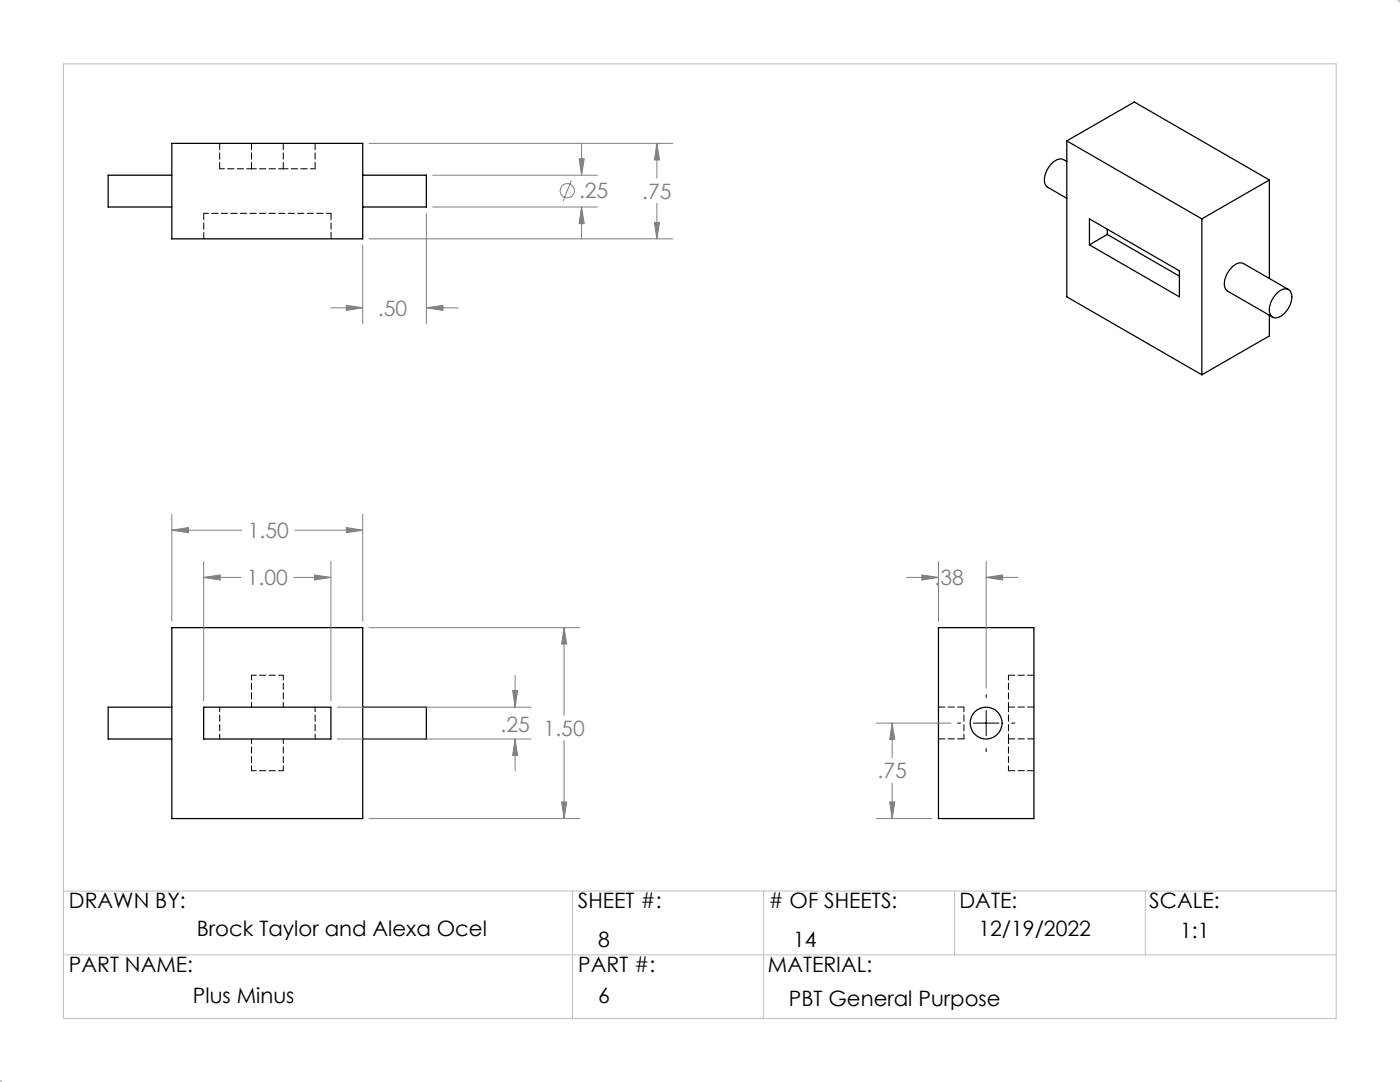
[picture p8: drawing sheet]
<svg xmlns="http://www.w3.org/2000/svg" width="279mm" height="216mm" viewBox="0 0 279 216" stroke-linecap="round" stroke-linejoin="round" font-family="sans-serif">
<g fill="none" stroke="#000" stroke-width=".25">
<path d="M34.3 35h-12.7v6.3h12.7M34.3 28.6h38.1v19.1h-38.1zM72.4 35h12.7v6.3h-12.7M212.9 32.2a2.12 2.12 0 0 0-3.1 .5 4.3 4.3 0 0 0-1.2 4.1l.5 .6 3.8 2.2M212.9 28.1l27 15.6M212.9 28.1l13.5-7.7 26.9 15.5M212.9 28.1v31.1l27 15.6M253.3 35.9l-13.4 7.8M253.3 35.9v19.7M217.4 43.7l18 10.3v5.2l-18-10.3zM221 46.8l14.4 8.3M221 45.8v1"/>
<path d="M221 46.8l-3.6 2.1M239.9 43.7v31.1M255 58.3a1.59 1.59 0 0 1 2.6 0 4.3 4.3 0 0 1-2.9 5.1 1.46 1.46 0 0 1-1.4-1.9 5.3 5.3 0 0 1 1.7-3.2zM257.2 57.8l-9-5.2a2.32 2.32 0 0 0-2.7 1.2 3.7 3.7 0 0 0-.8 3.9l.3 .4 9 5.2M253.3 62.9v4.1l-13.4 7.8M34.3 125.2h38.1v38.1h-38.1zM187.3 125.2h19v38.1h-19zM34.3 141.1h-12.7v6.4h12.7M40.6 141.1h25.4v6.4h-25.4zM72.4 141.1h12.7v6.4h-12.7"/>
<circle cx="196.8" cy="144.3" r="3.2"/>
</g>
<g fill="none" stroke="#000" stroke-width=".2" stroke-dasharray="1.3 .6" stroke-dashoffset=".3">
<path d="M43.8 33.7h6.4M50.2 33.7h6.3M56.5 33.7h6.4M66.1 42.6h-25.4M50.2 134.7h6.3M56.5 134.7v6.4M201.3 134.7v6.4M43.8 147.4v-6.3M50.2 153.8v-6.4M50.2 141.1v-6.4M56.5 153.8h-6.3M56.5 147.4v6.4"/>
<path d="M62.9 141.1v6.3M192.4 147.4v-6.3M201.3 141.1v6.3M201.3 147.4v6.4"/>
</g>
<path d="M43.8 33.7v-5.1M50.2 33.7v-5.1M56.5 33.7v-5.1M62.9 33.7v-5.1M40.7 42.6v5M66.1 42.6v5M201.3 134.7h5M192.4 141.1h-5.1M192.4 147.4h-5.1M201.3 141.1h5M201.3 147.4h5M201.3 153.8h5" fill="none" stroke="#000" stroke-width=".2" stroke-dasharray="1.3 .6"/>
<g fill="none" stroke="#808080" stroke-width=".2">
<path d="M73.7 28.6h60.6M86.4 35h32.8M114 36.1l-1.6 4M115.6 31.7h1l-.5 3.3zM116.1 28.6v6.4M131.1 28.6l.5 3.3h-1zM131.1 28.6v6.9M72.4 48.9v15.7M73.7 47.7h60.6M85.1 42.6v22M86.4 41.3h32.8M116.1 41.3l.5 3.3h-1z"/>
<path d="M116.1 41.3v6.4M130.6 44.4h1l-.5 3.3zM131.1 40.6v7.1M66 61.4h6.4M69.1 60.9l3.3 .5-3.3 .5zM85.1 61.4l3.3-.5v1zM85.1 61.4h6.3M34.3 105.8l3.3-.5v1zM34.3 102.6v21.4M34.3 105.8h14M40.6 115.2l3.4-.5v1zM40.6 112v27.8"/>
<path d="M40.6 115.2h7.5M58.6 115.2h7.4M58.8 105.8h13.6M62.8 114.7l3.2 .5-3.2 .5zM66 112v27.8M69.1 105.3l3.3 .5-3.3 .5zM72.4 102.6v21.4M180.9 115.2h6.4M184 114.7l3.3 .5-3.3 .5zM187.3 112v12M196.8 115.2l3.3-.5v1zM196.8 115.2h6.4"/>
<path d="M196.8 112v25.3M73.7 125.2h42M102.3 137.8h1l-.5 3.3zM102.8 134.8v6.3M112.6 125.2l.5 3.3h-1zM112.6 125.2v17.5M67.3 147.5h38.7M67.3 141.1h38.7M102.8 147.5l.5 3.2h-1zM102.8 147.5v6.3M112.6 147.8v15.5M174.9 144.3h14.9"/>
<path d="M178 144.3l.6 3.3h-1zM178 144.3v6.9M178 156.2v7.1M73.7 163.3h42M112.1 160h1l-.5 3.3zM174.9 163.3h11.1M177.6 160h1l-.6 3.3z"/>
<circle cx="113.2" cy="38.1" r="1.42"/>
</g>
<g fill="none" stroke="#c0c0c0" stroke-width=".2">
<path d="M279.3 0l.1 .1M279.4 -.1v.6M279.4 0l-.4 .4M12.7 12.7h254v190.5h-254zM278.9 0h.5M12.7 177.8h254M114.3 177.8v25.4M152.4 177.8v25.4M190.5 177.8v12.7M228.6 177.8v12.7M12.7 190.5h254M-.1 215.9h.6"/>
<path d="M0 215.8l.1 .1M0 215.4v.5M.4 215.5l-.4 .4"/>
</g>
<path d="M196.8 138.6v.6M191.1 144.3h.6M194.3 144.3h5.1M196.8 141.7v5.1M196.8 149.4v.6M201.9 144.3h.6" fill="none" stroke="#000" stroke-width=".2"/>
<path d="M102.8 147.5l.5 3.2h-1zM102.3 137.8h1l-.5 3.3zM62.8 114.7l3.2 .5-3.2 .5zM40.6 115.2l3.4-.5v1zM112.1 160h1l-.5 3.3zM112.6 125.2l.5 3.3h-1zM69.1 105.3l3.3 .5-3.3 .5zM34.3 105.8l3.3-.5v1zM196.8 115.2l3.3-.5v1zM184 114.7l3.3 .5-3.3 .5zM178 144.3l.6 3.3h-1zM177.6 160h1l-.6 3.3zM69.1 60.9l3.3 .5-3.3 .5zM85.1 61.4l3.3-.5v1zM115.6 31.7h1l-.5 3.3zM116.1 41.3l.5 3.3h-1zM130.6 44.4h1l-.5 3.3zM131.1 28.6l.5 3.3h-1z" fill="#808080"/>
<g font-size="4.2" fill="#808080">
<text x="115.6" y="39.6">.25</text>
<text x="128.2" y="39.6">.75</text>
<text x="75.4" y="63">.50</text>
<text x="49.5" y="107.4">1.50</text>
<text x="49.3" y="116.8">1.00</text>
<text x="186.5" y="116.8">.38</text>
<text x="99.9" y="146.1">.25 1.50</text>
<text x="175.1" y="155.3">.75</text>
</g>
<g font-size="4.2">
<text x="13.8" y="181.2">DRAWN BY:</text>
<text x="115.3" y="181.2">SHEET #:</text>
<text x="153.4" y="181.2"># OF SHEETS:</text>
<text x="191.5" y="181.2">DATE:</text>
<text x="229.4" y="181.2">SCALE:</text>
<text x="39.3" y="186.8">Brock Taylor and Alexa Ocel</text>
<text x="119.4" y="188.9">8</text>
<text x="158.3" y="188.9">14</text>
<text x="195.3" y="186.8">12/19/2022</text>
<text x="235.5" y="187.3">1:1</text>
<text x="13.8" y="193.9">PART NAME:</text>
<text x="115.4" y="193.9">PART #:</text>
<text x="153.2" y="193.9">MATERIAL:</text>
<text x="38.5" y="200.2">Plus Minus</text>
<text x="119.4" y="200.2">6</text>
<text x="157.4" y="200.8">PBT General Purpose</text>
</g>
</svg>
